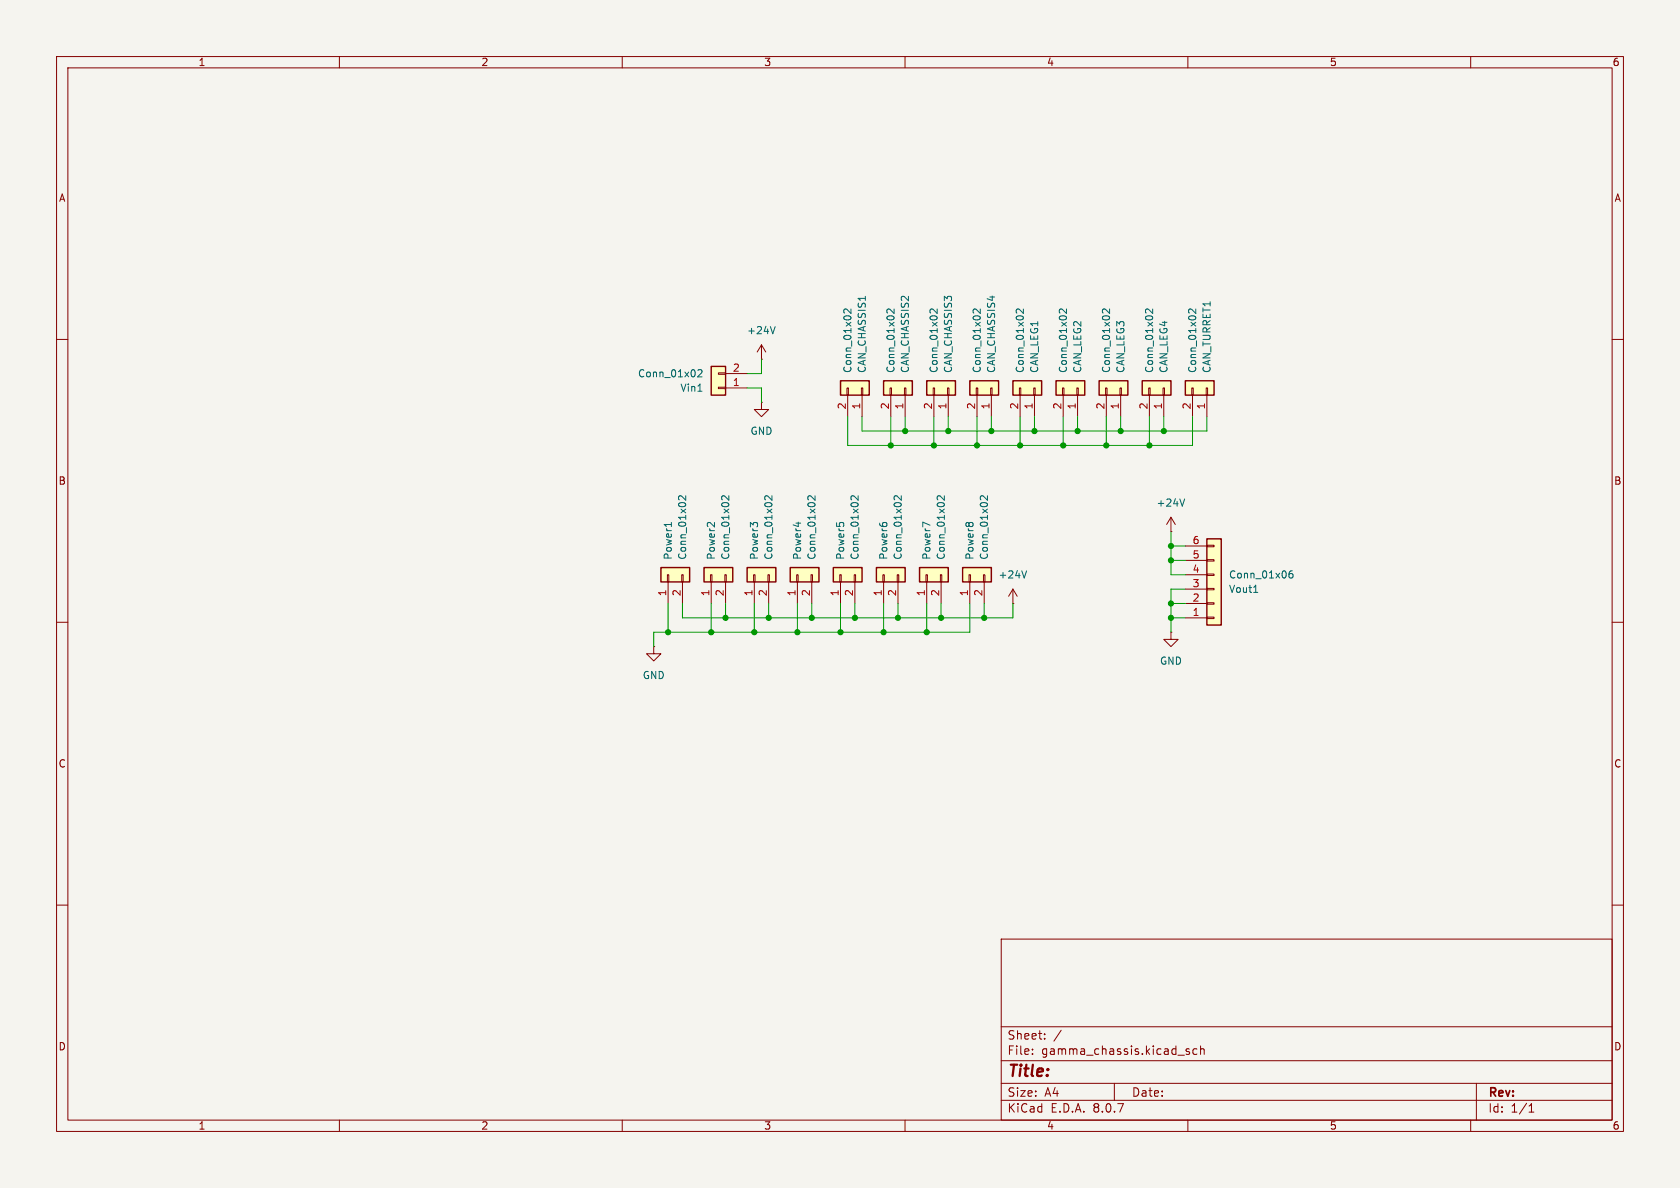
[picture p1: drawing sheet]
(kicad_sch
 (version 20231120)
 (generator "eeschema")
 (generator_version "8.0")
 (paper "A4")
 (lib_symbols
  (symbol "Connector_Generic:Conn_01x02"
   (pin_names
    (offset 1.016) hide) (exclude_from_sim no) (in_bom yes) (on_board yes)
   (property "Reference" "J" (at 0 2.54 0) (effects (font (size 1.27 1.27))))
   (property "Value" "Conn_01x02" (at 0 -5.08 0) (effects (font (size 1.27 1.27))))
   (property "Footprint" "" (at 0 0 0) (effects (font (size 1.27 1.27)) (hide yes)))
   (property "Datasheet" "~" (at 0 0 0) (effects (font (size 1.27 1.27)) (hide yes)))
   (property "Description" "Generic connector, single row, 01x02, script generated (kicad-library-utils/schlib/autogen/connector/)" (at 0 0 0) (effects (font (size 1.27 1.27)) (hide yes)))
   (symbol "Conn_01x02_1_1"
    (rectangle (start -1.27 -2.413) (end 0 -2.667) (stroke (width 0.1524) (type default)) (fill (type none)))
    (rectangle (start -1.27 0.127) (end 0 -0.127) (stroke (width 0.1524) (type default)) (fill (type none)))
    (rectangle (start -1.27 1.27) (end 1.27 -3.81) (stroke (width 0.254) (type default)) (fill (type background)))
    (pin passive line (at -5.08 0 0) (length 3.81) (name "Pin_1" (effects (font (size 1.27 1.27)))) (number "1" (effects (font (size 1.27 1.27)))))
    (pin passive line (at -5.08 -2.54 0) (length 3.81) (name "Pin_2" (effects (font (size 1.27 1.27)))) (number "2" (effects (font (size 1.27 1.27)))))))
  (symbol "Connector_Generic:Conn_01x06"
   (pin_names
    (offset 1.016) hide) (exclude_from_sim no) (in_bom yes) (on_board yes)
   (property "Reference" "J" (at 0 7.62 0) (effects (font (size 1.27 1.27))))
   (property "Value" "Conn_01x06" (at 0 -10.16 0) (effects (font (size 1.27 1.27))))
   (property "Footprint" "" (at 0 0 0) (effects (font (size 1.27 1.27)) (hide yes)))
   (property "Datasheet" "~" (at 0 0 0) (effects (font (size 1.27 1.27)) (hide yes)))
   (property "Description" "Generic connector, single row, 01x06, script generated (kicad-library-utils/schlib/autogen/connector/)" (at 0 0 0) (effects (font (size 1.27 1.27)) (hide yes)))
   (symbol "Conn_01x06_1_1"
    (rectangle (start -1.27 -7.493) (end 0 -7.747) (stroke (width 0.1524) (type default)) (fill (type none)))
    (rectangle (start -1.27 -4.953) (end 0 -5.207) (stroke (width 0.1524) (type default)) (fill (type none)))
    (rectangle (start -1.27 -2.413) (end 0 -2.667) (stroke (width 0.1524) (type default)) (fill (type none)))
    (rectangle (start -1.27 0.127) (end 0 -0.127) (stroke (width 0.1524) (type default)) (fill (type none)))
    (rectangle (start -1.27 2.667) (end 0 2.413) (stroke (width 0.1524) (type default)) (fill (type none)))
    (rectangle (start -1.27 5.207) (end 0 4.953) (stroke (width 0.1524) (type default)) (fill (type none)))
    (rectangle (start -1.27 6.35) (end 1.27 -8.89) (stroke (width 0.254) (type default)) (fill (type background)))
    (pin passive line (at -5.08 5.08 0) (length 3.81) (name "Pin_1" (effects (font (size 1.27 1.27)))) (number "1" (effects (font (size 1.27 1.27)))))
    (pin passive line (at -5.08 2.54 0) (length 3.81) (name "Pin_2" (effects (font (size 1.27 1.27)))) (number "2" (effects (font (size 1.27 1.27)))))
    (pin passive line (at -5.08 0 0) (length 3.81) (name "Pin_3" (effects (font (size 1.27 1.27)))) (number "3" (effects (font (size 1.27 1.27)))))
    (pin passive line (at -5.08 -2.54 0) (length 3.81) (name "Pin_4" (effects (font (size 1.27 1.27)))) (number "4" (effects (font (size 1.27 1.27)))))
    (pin passive line (at -5.08 -5.08 0) (length 3.81) (name "Pin_5" (effects (font (size 1.27 1.27)))) (number "5" (effects (font (size 1.27 1.27)))))
    (pin passive line (at -5.08 -7.62 0) (length 3.81) (name "Pin_6" (effects (font (size 1.27 1.27)))) (number "6" (effects (font (size 1.27 1.27)))))))
  (symbol "power:+24V"
   (power)
   (pin_numbers hide)
   (pin_names
    (offset 0) hide) (exclude_from_sim no) (in_bom yes) (on_board yes)
   (property "Reference" "#PWR" (at 0 -3.81 0) (effects (font (size 1.27 1.27)) (hide yes)))
   (property "Value" "+24V" (at 0 3.556 0) (effects (font (size 1.27 1.27))))
   (property "Footprint" "" (at 0 0 0) (effects (font (size 1.27 1.27)) (hide yes)))
   (property "Datasheet" "" (at 0 0 0) (effects (font (size 1.27 1.27)) (hide yes)))
   (property "Description" "Power symbol creates a global label with name \"+24V\"" (at 0 0 0) (effects (font (size 1.27 1.27)) (hide yes)))
   (symbol "+24V_0_1"
    (polyline (pts (xy -0.762 1.27) (xy 0 2.54)) (stroke (width 0) (type default)) (fill (type none)))
    (polyline (pts (xy 0 0) (xy 0 2.54)) (stroke (width 0) (type default)) (fill (type none)))
    (polyline (pts (xy 0 2.54) (xy 0.762 1.27)) (stroke (width 0) (type default)) (fill (type none))))
   (symbol "+24V_1_1"
    (pin power_in line (at 0 0 90) (length 0) (name "~" (effects (font (size 1.27 1.27)))) (number "1" (effects (font (size 1.27 1.27)))))))
  (symbol "power:GND"
   (power)
   (pin_numbers hide)
   (pin_names
    (offset 0) hide) (exclude_from_sim no) (in_bom yes) (on_board yes)
   (property "Reference" "#PWR" (at 0 -6.35 0) (effects (font (size 1.27 1.27)) (hide yes)))
   (property "Value" "GND" (at 0 -3.81 0) (effects (font (size 1.27 1.27))))
   (property "Footprint" "" (at 0 0 0) (effects (font (size 1.27 1.27)) (hide yes)))
   (property "Datasheet" "" (at 0 0 0) (effects (font (size 1.27 1.27)) (hide yes)))
   (property "Description" "Power symbol creates a global label with name \"GND\" , ground" (at 0 0 0) (effects (font (size 1.27 1.27)) (hide yes)))
   (symbol "GND_0_1"
    (polyline (pts (xy 0 0) (xy 0 -1.27) (xy 1.27 -1.27) (xy 0 -2.54) (xy -1.27 -1.27) (xy 0 -1.27)) (stroke (width 0) (type default)) (fill (type none))))
   (symbol "GND_1_1"
    (pin power_in line (at 0 0 270) (length 0) (name "~" (effects (font (size 1.27 1.27)))) (number "1" (effects (font (size 1.27 1.27))))))))
 (junction
  (at 148.59 111.76)
  (diameter 0)
  (color 0 0 0 0))
 (junction
  (at 172.72 78.74)
  (diameter 0)
  (color 0 0 0 0))
 (junction
  (at 165.1 78.74)
  (diameter 0)
  (color 0 0 0 0))
 (junction
  (at 180.34 78.74)
  (diameter 0)
  (color 0 0 0 0))
 (junction
  (at 151.13 109.22)
  (diameter 0)
  (color 0 0 0 0))
 (junction
  (at 118.11 111.76)
  (diameter 0)
  (color 0 0 0 0))
 (junction
  (at 207.01 106.68)
  (diameter 0)
  (color 0 0 0 0))
 (junction
  (at 198.12 76.2)
  (diameter 0)
  (color 0 0 0 0))
 (junction
  (at 163.83 111.76)
  (diameter 0)
  (color 0 0 0 0))
 (junction
  (at 205.74 76.2)
  (diameter 0)
  (color 0 0 0 0))
 (junction
  (at 143.51 109.22)
  (diameter 0)
  (color 0 0 0 0))
 (junction
  (at 157.48 78.74)
  (diameter 0)
  (color 0 0 0 0))
 (junction
  (at 156.21 111.76)
  (diameter 0)
  (color 0 0 0 0))
 (junction
  (at 128.27 109.22)
  (diameter 0)
  (color 0 0 0 0))
 (junction
  (at 182.88 76.2)
  (diameter 0)
  (color 0 0 0 0))
 (junction
  (at 203.2 78.74)
  (diameter 0)
  (color 0 0 0 0))
 (junction
  (at 207.01 96.52)
  (diameter 0)
  (color 0 0 0 0))
 (junction
  (at 133.35 111.76)
  (diameter 0)
  (color 0 0 0 0))
 (junction
  (at 173.99 109.22)
  (diameter 0)
  (color 0 0 0 0))
 (junction
  (at 160.02 76.2)
  (diameter 0)
  (color 0 0 0 0))
 (junction
  (at 166.37 109.22)
  (diameter 0)
  (color 0 0 0 0))
 (junction
  (at 190.5 76.2)
  (diameter 0)
  (color 0 0 0 0))
 (junction
  (at 187.96 78.74)
  (diameter 0)
  (color 0 0 0 0))
 (junction
  (at 207.01 109.22)
  (diameter 0)
  (color 0 0 0 0))
 (junction
  (at 195.58 78.74)
  (diameter 0)
  (color 0 0 0 0))
 (junction
  (at 135.89 109.22)
  (diameter 0)
  (color 0 0 0 0))
 (junction
  (at 175.26 76.2)
  (diameter 0)
  (color 0 0 0 0))
 (junction
  (at 140.97 111.76)
  (diameter 0)
  (color 0 0 0 0))
 (junction
  (at 167.64 76.2)
  (diameter 0)
  (color 0 0 0 0))
 (junction
  (at 158.75 109.22)
  (diameter 0)
  (color 0 0 0 0))
 (junction
  (at 125.73 111.76)
  (diameter 0)
  (color 0 0 0 0))
 (junction
  (at 207.01 99.06)
  (diameter 0)
  (color 0 0 0 0))
 (wire
  (pts (xy 203.2 78.74) (xy 195.58 78.74))
  (stroke (width 0) (type default)))
 (wire
  (pts (xy 149.86 78.74) (xy 149.86 73.66))
  (stroke (width 0) (type default)))
 (wire
  (pts (xy 152.4 76.2) (xy 152.4 73.66))
  (stroke (width 0) (type default)))
 (wire
  (pts (xy 151.13 109.22) (xy 158.75 109.22))
  (stroke (width 0) (type default)))
 (wire
  (pts (xy 158.75 109.22) (xy 166.37 109.22))
  (stroke (width 0) (type default)))
 (wire
  (pts (xy 160.02 76.2) (xy 152.4 76.2))
  (stroke (width 0) (type default)))
 (wire
  (pts (xy 171.45 106.68) (xy 171.45 111.76))
  (stroke (width 0) (type default)))
 (wire
  (pts (xy 207.01 106.68) (xy 207.01 104.14))
  (stroke (width 0) (type default)))
 (wire
  (pts (xy 167.64 76.2) (xy 160.02 76.2))
  (stroke (width 0) (type default)))
 (wire
  (pts (xy 118.11 111.76) (xy 118.11 106.68))
  (stroke (width 0) (type default)))
 (wire
  (pts (xy 134.62 68.58) (xy 134.62 71.12))
  (stroke (width 0) (type default)))
 (wire
  (pts (xy 134.62 66.04) (xy 134.62 63.5))
  (stroke (width 0) (type default)))
 (wire
  (pts (xy 163.83 111.76) (xy 156.21 111.76))
  (stroke (width 0) (type default)))
 (wire
  (pts (xy 166.37 109.22) (xy 173.99 109.22))
  (stroke (width 0) (type default)))
 (wire
  (pts (xy 133.35 111.76) (xy 125.73 111.76))
  (stroke (width 0) (type default)))
 (wire
  (pts (xy 125.73 111.76) (xy 118.11 111.76))
  (stroke (width 0) (type default)))
 (wire
  (pts (xy 210.82 73.66) (xy 210.82 78.74))
  (stroke (width 0) (type default)))
 (wire
  (pts (xy 180.34 78.74) (xy 172.72 78.74))
  (stroke (width 0) (type default)))
 (wire
  (pts (xy 156.21 106.68) (xy 156.21 111.76))
  (stroke (width 0) (type default)))
 (wire
  (pts (xy 133.35 106.68) (xy 133.35 111.76))
  (stroke (width 0) (type default)))
 (wire
  (pts (xy 135.89 106.68) (xy 135.89 109.22))
  (stroke (width 0) (type default)))
 (wire
  (pts (xy 207.01 106.68) (xy 207.01 109.22))
  (stroke (width 0) (type default)))
 (wire
  (pts (xy 175.26 76.2) (xy 167.64 76.2))
  (stroke (width 0) (type default)))
 (wire
  (pts (xy 172.72 78.74) (xy 165.1 78.74))
  (stroke (width 0) (type default)))
 (wire
  (pts (xy 140.97 106.68) (xy 140.97 111.76))
  (stroke (width 0) (type default)))
 (wire
  (pts (xy 148.59 111.76) (xy 140.97 111.76))
  (stroke (width 0) (type default)))
 (wire
  (pts (xy 207.01 93.98) (xy 207.01 96.52))
  (stroke (width 0) (type default)))
 (wire
  (pts (xy 151.13 106.68) (xy 151.13 109.22))
  (stroke (width 0) (type default)))
 (wire
  (pts (xy 198.12 73.66) (xy 198.12 76.2))
  (stroke (width 0) (type default)))
 (wire
  (pts (xy 165.1 78.74) (xy 157.48 78.74))
  (stroke (width 0) (type default)))
 (wire
  (pts (xy 132.08 66.04) (xy 134.62 66.04))
  (stroke (width 0) (type default)))
 (wire
  (pts (xy 165.1 73.66) (xy 165.1 78.74))
  (stroke (width 0) (type default)))
 (wire
  (pts (xy 120.65 109.22) (xy 128.27 109.22))
  (stroke (width 0) (type default)))
 (wire
  (pts (xy 182.88 76.2) (xy 175.26 76.2))
  (stroke (width 0) (type default)))
 (wire
  (pts (xy 143.51 109.22) (xy 151.13 109.22))
  (stroke (width 0) (type default)))
 (wire
  (pts (xy 198.12 76.2) (xy 205.74 76.2))
  (stroke (width 0) (type default)))
 (wire
  (pts (xy 207.01 101.6) (xy 207.01 99.06))
  (stroke (width 0) (type default)))
 (wire
  (pts (xy 209.55 96.52) (xy 207.01 96.52))
  (stroke (width 0) (type default)))
 (wire
  (pts (xy 205.74 73.66) (xy 205.74 76.2))
  (stroke (width 0) (type default)))
 (wire
  (pts (xy 210.82 78.74) (xy 203.2 78.74))
  (stroke (width 0) (type default)))
 (wire
  (pts (xy 173.99 109.22) (xy 179.07 109.22))
  (stroke (width 0) (type default)))
 (wire
  (pts (xy 158.75 106.68) (xy 158.75 109.22))
  (stroke (width 0) (type default)))
 (wire
  (pts (xy 128.27 106.68) (xy 128.27 109.22))
  (stroke (width 0) (type default)))
 (wire
  (pts (xy 207.01 96.52) (xy 207.01 99.06))
  (stroke (width 0) (type default)))
 (wire
  (pts (xy 120.65 106.68) (xy 120.65 109.22))
  (stroke (width 0) (type default)))
 (wire
  (pts (xy 209.55 99.06) (xy 207.01 99.06))
  (stroke (width 0) (type default)))
 (wire
  (pts (xy 157.48 78.74) (xy 149.86 78.74))
  (stroke (width 0) (type default)))
 (wire
  (pts (xy 209.55 104.14) (xy 207.01 104.14))
  (stroke (width 0) (type default)))
 (wire
  (pts (xy 187.96 73.66) (xy 187.96 78.74))
  (stroke (width 0) (type default)))
 (wire
  (pts (xy 171.45 111.76) (xy 163.83 111.76))
  (stroke (width 0) (type default)))
 (wire
  (pts (xy 156.21 111.76) (xy 148.59 111.76))
  (stroke (width 0) (type default)))
 (wire
  (pts (xy 213.36 73.66) (xy 213.36 76.2))
  (stroke (width 0) (type default)))
 (wire
  (pts (xy 209.55 101.6) (xy 207.01 101.6))
  (stroke (width 0) (type default)))
 (wire
  (pts (xy 205.74 76.2) (xy 213.36 76.2))
  (stroke (width 0) (type default)))
 (wire
  (pts (xy 180.34 78.74) (xy 187.96 78.74))
  (stroke (width 0) (type default)))
 (wire
  (pts (xy 190.5 76.2) (xy 198.12 76.2))
  (stroke (width 0) (type default)))
 (wire
  (pts (xy 195.58 78.74) (xy 187.96 78.74))
  (stroke (width 0) (type default)))
 (wire
  (pts (xy 135.89 109.22) (xy 143.51 109.22))
  (stroke (width 0) (type default)))
 (wire
  (pts (xy 180.34 73.66) (xy 180.34 78.74))
  (stroke (width 0) (type default)))
 (wire
  (pts (xy 143.51 106.68) (xy 143.51 109.22))
  (stroke (width 0) (type default)))
 (wire
  (pts (xy 209.55 109.22) (xy 207.01 109.22))
  (stroke (width 0) (type default)))
 (wire
  (pts (xy 157.48 73.66) (xy 157.48 78.74))
  (stroke (width 0) (type default)))
 (wire
  (pts (xy 172.72 73.66) (xy 172.72 78.74))
  (stroke (width 0) (type default)))
 (wire
  (pts (xy 190.5 73.66) (xy 190.5 76.2))
  (stroke (width 0) (type default)))
 (wire
  (pts (xy 175.26 73.66) (xy 175.26 76.2))
  (stroke (width 0) (type default)))
 (wire
  (pts (xy 125.73 106.68) (xy 125.73 111.76))
  (stroke (width 0) (type default)))
 (wire
  (pts (xy 173.99 106.68) (xy 173.99 109.22))
  (stroke (width 0) (type default)))
 (wire
  (pts (xy 160.02 73.66) (xy 160.02 76.2))
  (stroke (width 0) (type default)))
 (wire
  (pts (xy 179.07 109.22) (xy 179.07 106.68))
  (stroke (width 0) (type default)))
 (wire
  (pts (xy 115.57 114.3) (xy 115.57 111.76))
  (stroke (width 0) (type default)))
 (wire
  (pts (xy 163.83 106.68) (xy 163.83 111.76))
  (stroke (width 0) (type default)))
 (wire
  (pts (xy 182.88 73.66) (xy 182.88 76.2))
  (stroke (width 0) (type default)))
 (wire
  (pts (xy 132.08 68.58) (xy 134.62 68.58))
  (stroke (width 0) (type default)))
 (wire
  (pts (xy 195.58 73.66) (xy 195.58 78.74))
  (stroke (width 0) (type default)))
 (wire
  (pts (xy 115.57 111.76) (xy 118.11 111.76))
  (stroke (width 0) (type default)))
 (wire
  (pts (xy 148.59 106.68) (xy 148.59 111.76))
  (stroke (width 0) (type default)))
 (wire
  (pts (xy 140.97 111.76) (xy 133.35 111.76))
  (stroke (width 0) (type default)))
 (wire
  (pts (xy 209.55 106.68) (xy 207.01 106.68))
  (stroke (width 0) (type default)))
 (wire
  (pts (xy 166.37 106.68) (xy 166.37 109.22))
  (stroke (width 0) (type default)))
 (wire
  (pts (xy 203.2 73.66) (xy 203.2 78.74))
  (stroke (width 0) (type default)))
 (wire
  (pts (xy 207.01 109.22) (xy 207.01 111.76))
  (stroke (width 0) (type default)))
 (wire
  (pts (xy 167.64 73.66) (xy 167.64 76.2))
  (stroke (width 0) (type default)))
 (wire
  (pts (xy 182.88 76.2) (xy 190.5 76.2))
  (stroke (width 0) (type default)))
 (wire
  (pts (xy 128.27 109.22) (xy 135.89 109.22))
  (stroke (width 0) (type default)))
 (symbol
  (lib_id "power:GND")
  (at 134.62 71.12 0)
  (unit 1)
  (exclude_from_sim no)
  (in_bom yes)
  (on_board yes)
  (dnp no)
  (fields_autoplaced yes)
  (property "Reference" "#PWR05" (at 134.62 77.47 0) (effects (font (size 1.27 1.27)) (hide yes)))
  (property "Value" "GND" (at 134.62 76.2 0) (effects (font (size 1.27 1.27))))
  (property "Footprint" "" (at 134.62 71.12 0) (effects (font (size 1.27 1.27)) (hide yes)))
  (property "Datasheet" "" (at 134.62 71.12 0) (effects (font (size 1.27 1.27)) (hide yes)))
  (property "Description" "Power symbol creates a global label with name \"GND\" , ground" (at 134.62 71.12 0) (effects (font (size 1.27 1.27)) (hide yes)))
  (pin "1"))
 (symbol
  (lib_id "power:+24V")
  (at 134.62 63.5 0)
  (unit 1)
  (exclude_from_sim no)
  (in_bom yes)
  (on_board yes)
  (dnp no)
  (fields_autoplaced yes)
  (property "Reference" "#PWR04" (at 134.62 67.31 0) (effects (font (size 1.27 1.27)) (hide yes)))
  (property "Value" "+24V" (at 134.62 58.42 0) (effects (font (size 1.27 1.27))))
  (property "Footprint" "" (at 134.62 63.5 0) (effects (font (size 1.27 1.27)) (hide yes)))
  (property "Datasheet" "" (at 134.62 63.5 0) (effects (font (size 1.27 1.27)) (hide yes)))
  (property "Description" "Power symbol creates a global label with name \"+24V\"" (at 134.62 63.5 0) (effects (font (size 1.27 1.27)) (hide yes)))
  (pin "1"))
 (symbol
  (lib_id "Connector_Generic:Conn_01x06")
  (at 214.63 104.14 0)
  (mirror x)
  (unit 1)
  (exclude_from_sim no)
  (in_bom yes)
  (on_board yes)
  (dnp no)
  (property "Reference" "Vout1" (at 217.17 104.1401 0) (effects (font (size 1.27 1.27)) (justify left)))
  (property "Value" "Conn_01x06" (at 217.17 101.6001 0) (effects (font (size 1.27 1.27)) (justify left)))
  (property "Footprint" "Connector_JST:JST_PH_B6B-PH-K_1x06_P2.00mm_Vertical" (at 214.63 104.14 0) (effects (font (size 1.27 1.27)) (hide yes)))
  (property "Datasheet" "~" (at 214.63 104.14 0) (effects (font (size 1.27 1.27)) (hide yes)))
  (property "Description" "Generic connector, single row, 01x06, script generated (kicad-library-utils/schlib/autogen/connector/)" (at 214.63 104.14 0) (effects (font (size 1.27 1.27)) (hide yes)))
  (pin "6")
  (pin "2")
  (pin "1")
  (pin "3")
  (pin "4")
  (pin "5"))
 (symbol
  (lib_id "Connector_Generic:Conn_01x02")
  (at 163.83 101.6 90)
  (unit 1)
  (exclude_from_sim no)
  (in_bom yes)
  (on_board yes)
  (dnp no)
  (property "Reference" "Power7" (at 163.8299 99.06 0) (effects (font (size 1.27 1.27)) (justify left)))
  (property "Value" "Conn_01x02" (at 166.3699 99.06 0) (effects (font (size 1.27 1.27)) (justify left)))
  (property "Footprint" "Connector_AMASS:AMASS_XT30U-F_1x02_P5.0mm_Vertical" (at 163.83 101.6 0) (effects (font (size 1.27 1.27)) (hide yes)))
  (property "Datasheet" "~" (at 163.83 101.6 0) (effects (font (size 1.27 1.27)) (hide yes)))
  (property "Description" "Generic connector, single row, 01x02, script generated (kicad-library-utils/schlib/autogen/connector/)" (at 163.83 101.6 0) (effects (font (size 1.27 1.27)) (hide yes)))
  (pin "2")
  (pin "1"))
 (symbol
  (lib_id "Connector_Generic:Conn_01x02")
  (at 118.11 101.6 90)
  (unit 1)
  (exclude_from_sim no)
  (in_bom yes)
  (on_board yes)
  (dnp no)
  (property "Reference" "Power1" (at 118.1099 99.06 0) (effects (font (size 1.27 1.27)) (justify left)))
  (property "Value" "Conn_01x02" (at 120.6499 99.06 0) (effects (font (size 1.27 1.27)) (justify left)))
  (property "Footprint" "Connector_AMASS:AMASS_XT30U-F_1x02_P5.0mm_Vertical" (at 118.11 101.6 0) (effects (font (size 1.27 1.27)) (hide yes)))
  (property "Datasheet" "~" (at 118.11 101.6 0) (effects (font (size 1.27 1.27)) (hide yes)))
  (property "Description" "Generic connector, single row, 01x02, script generated (kicad-library-utils/schlib/autogen/connector/)" (at 118.11 101.6 0) (effects (font (size 1.27 1.27)) (hide yes)))
  (pin "2")
  (pin "1"))
 (symbol
  (lib_id "Connector_Generic:Conn_01x02")
  (at 205.74 68.58 270)
  (mirror x)
  (unit 1)
  (exclude_from_sim no)
  (in_bom yes)
  (on_board yes)
  (dnp no)
  (property "Reference" "CAN_LEG4" (at 205.7401 66.04 0) (effects (font (size 1.27 1.27)) (justify left)))
  (property "Value" "Conn_01x02" (at 203.2001 66.04 0) (effects (font (size 1.27 1.27)) (justify left)))
  (property "Footprint" "Connector_JST:JST_PH_B2B-PH-K_1x02_P2.00mm_Vertical" (at 205.74 68.58 0) (effects (font (size 1.27 1.27)) (hide yes)))
  (property "Datasheet" "~" (at 205.74 68.58 0) (effects (font (size 1.27 1.27)) (hide yes)))
  (property "Description" "Generic connector, single row, 01x02, script generated (kicad-library-utils/schlib/autogen/connector/)" (at 205.74 68.58 0) (effects (font (size 1.27 1.27)) (hide yes)))
  (pin "2")
  (pin "1"))
 (symbol
  (lib_id "power:+24V")
  (at 179.07 106.68 0)
  (unit 1)
  (exclude_from_sim no)
  (in_bom yes)
  (on_board yes)
  (dnp no)
  (fields_autoplaced yes)
  (property "Reference" "#PWR03" (at 179.07 110.49 0) (effects (font (size 1.27 1.27)) (hide yes)))
  (property "Value" "+24V" (at 179.07 101.6 0) (effects (font (size 1.27 1.27))))
  (property "Footprint" "" (at 179.07 106.68 0) (effects (font (size 1.27 1.27)) (hide yes)))
  (property "Datasheet" "" (at 179.07 106.68 0) (effects (font (size 1.27 1.27)) (hide yes)))
  (property "Description" "Power symbol creates a global label with name \"+24V\"" (at 179.07 106.68 0) (effects (font (size 1.27 1.27)) (hide yes)))
  (pin "1"))
 (symbol
  (lib_id "Connector_Generic:Conn_01x02")
  (at 213.36 68.58 270)
  (mirror x)
  (unit 1)
  (exclude_from_sim no)
  (in_bom yes)
  (on_board yes)
  (dnp no)
  (property "Reference" "CAN_TURRET1" (at 213.3601 66.04 0) (effects (font (size 1.27 1.27)) (justify left)))
  (property "Value" "Conn_01x02" (at 210.8201 66.04 0) (effects (font (size 1.27 1.27)) (justify left)))
  (property "Footprint" "Connector_JST:JST_PH_B2B-PH-K_1x02_P2.00mm_Vertical" (at 213.36 68.58 0) (effects (font (size 1.27 1.27)) (hide yes)))
  (property "Datasheet" "~" (at 213.36 68.58 0) (effects (font (size 1.27 1.27)) (hide yes)))
  (property "Description" "Generic connector, single row, 01x02, script generated (kicad-library-utils/schlib/autogen/connector/)" (at 213.36 68.58 0) (effects (font (size 1.27 1.27)) (hide yes)))
  (pin "2")
  (pin "1"))
 (symbol
  (lib_id "Connector_Generic:Conn_01x02")
  (at 167.64 68.58 270)
  (mirror x)
  (unit 1)
  (exclude_from_sim no)
  (in_bom yes)
  (on_board yes)
  (dnp no)
  (property "Reference" "CAN_CHASSIS3" (at 167.6401 66.04 0) (effects (font (size 1.27 1.27)) (justify left)))
  (property "Value" "Conn_01x02" (at 165.1001 66.04 0) (effects (font (size 1.27 1.27)) (justify left)))
  (property "Footprint" "Connector_JST:JST_PH_B2B-PH-K_1x02_P2.00mm_Vertical" (at 167.64 68.58 0) (effects (font (size 1.27 1.27)) (hide yes)))
  (property "Datasheet" "~" (at 167.64 68.58 0) (effects (font (size 1.27 1.27)) (hide yes)))
  (property "Description" "Generic connector, single row, 01x02, script generated (kicad-library-utils/schlib/autogen/connector/)" (at 167.64 68.58 0) (effects (font (size 1.27 1.27)) (hide yes)))
  (pin "2")
  (pin "1"))
 (symbol
  (lib_id "power:+24V")
  (at 207.01 93.98 0)
  (unit 1)
  (exclude_from_sim no)
  (in_bom yes)
  (on_board yes)
  (dnp no)
  (fields_autoplaced yes)
  (property "Reference" "#PWR01" (at 207.01 97.79 0) (effects (font (size 1.27 1.27)) (hide yes)))
  (property "Value" "+24V" (at 207.01 88.9 0) (effects (font (size 1.27 1.27))))
  (property "Footprint" "" (at 207.01 93.98 0) (effects (font (size 1.27 1.27)) (hide yes)))
  (property "Datasheet" "" (at 207.01 93.98 0) (effects (font (size 1.27 1.27)) (hide yes)))
  (property "Description" "Power symbol creates a global label with name \"+24V\"" (at 207.01 93.98 0) (effects (font (size 1.27 1.27)) (hide yes)))
  (pin "1"))
 (symbol
  (lib_id "Connector_Generic:Conn_01x02")
  (at 127 68.58 180)
  (unit 1)
  (exclude_from_sim no)
  (in_bom yes)
  (on_board yes)
  (dnp no)
  (property "Reference" "Vin1" (at 124.46 68.5801 0) (effects (font (size 1.27 1.27)) (justify left)))
  (property "Value" "Conn_01x02" (at 124.46 66.0401 0) (effects (font (size 1.27 1.27)) (justify left)))
  (property "Footprint" "Connector_AMASS:AMASS_XT30PW-M_1x02_P2.50mm_Horizontal" (at 127 68.58 0) (effects (font (size 1.27 1.27)) (hide yes)))
  (property "Datasheet" "~" (at 127 68.58 0) (effects (font (size 1.27 1.27)) (hide yes)))
  (property "Description" "Generic connector, single row, 01x02, script generated (kicad-library-utils/schlib/autogen/connector/)" (at 127 68.58 0) (effects (font (size 1.27 1.27)) (hide yes)))
  (pin "2")
  (pin "1"))
 (symbol
  (lib_id "power:GND")
  (at 207.01 111.76 0)
  (unit 1)
  (exclude_from_sim no)
  (in_bom yes)
  (on_board yes)
  (dnp no)
  (fields_autoplaced yes)
  (property "Reference" "#PWR025" (at 207.01 118.11 0) (effects (font (size 1.27 1.27)) (hide yes)))
  (property "Value" "GND" (at 207.01 116.84 0) (effects (font (size 1.27 1.27))))
  (property "Footprint" "" (at 207.01 111.76 0) (effects (font (size 1.27 1.27)) (hide yes)))
  (property "Datasheet" "" (at 207.01 111.76 0) (effects (font (size 1.27 1.27)) (hide yes)))
  (property "Description" "Power symbol creates a global label with name \"GND\" , ground" (at 207.01 111.76 0) (effects (font (size 1.27 1.27)) (hide yes)))
  (pin "1"))
 (symbol
  (lib_id "Connector_Generic:Conn_01x02")
  (at 152.4 68.58 270)
  (mirror x)
  (unit 1)
  (exclude_from_sim no)
  (in_bom yes)
  (on_board yes)
  (dnp no)
  (property "Reference" "CAN_CHASSIS1" (at 152.4001 66.04 0) (effects (font (size 1.27 1.27)) (justify left)))
  (property "Value" "Conn_01x02" (at 149.8601 66.04 0) (effects (font (size 1.27 1.27)) (justify left)))
  (property "Footprint" "Connector_JST:JST_PH_B2B-PH-K_1x02_P2.00mm_Vertical" (at 152.4 68.58 0) (effects (font (size 1.27 1.27)) (hide yes)))
  (property "Datasheet" "~" (at 152.4 68.58 0) (effects (font (size 1.27 1.27)) (hide yes)))
  (property "Description" "Generic connector, single row, 01x02, script generated (kicad-library-utils/schlib/autogen/connector/)" (at 152.4 68.58 0) (effects (font (size 1.27 1.27)) (hide yes)))
  (pin "2")
  (pin "1"))
 (symbol
  (lib_id "Connector_Generic:Conn_01x02")
  (at 148.59 101.6 90)
  (unit 1)
  (exclude_from_sim no)
  (in_bom yes)
  (on_board yes)
  (dnp no)
  (property "Reference" "Power5" (at 148.5899 99.06 0) (effects (font (size 1.27 1.27)) (justify left)))
  (property "Value" "Conn_01x02" (at 151.1299 99.06 0) (effects (font (size 1.27 1.27)) (justify left)))
  (property "Footprint" "Connector_AMASS:AMASS_XT30U-F_1x02_P5.0mm_Vertical" (at 148.59 101.6 0) (effects (font (size 1.27 1.27)) (hide yes)))
  (property "Datasheet" "~" (at 148.59 101.6 0) (effects (font (size 1.27 1.27)) (hide yes)))
  (property "Description" "Generic connector, single row, 01x02, script generated (kicad-library-utils/schlib/autogen/connector/)" (at 148.59 101.6 0) (effects (font (size 1.27 1.27)) (hide yes)))
  (pin "2")
  (pin "1"))
 (symbol
  (lib_id "Connector_Generic:Conn_01x02")
  (at 156.21 101.6 90)
  (unit 1)
  (exclude_from_sim no)
  (in_bom yes)
  (on_board yes)
  (dnp no)
  (property "Reference" "Power6" (at 156.2099 99.06 0) (effects (font (size 1.27 1.27)) (justify left)))
  (property "Value" "Conn_01x02" (at 158.7499 99.06 0) (effects (font (size 1.27 1.27)) (justify left)))
  (property "Footprint" "Connector_AMASS:AMASS_XT30U-F_1x02_P5.0mm_Vertical" (at 156.21 101.6 0) (effects (font (size 1.27 1.27)) (hide yes)))
  (property "Datasheet" "~" (at 156.21 101.6 0) (effects (font (size 1.27 1.27)) (hide yes)))
  (property "Description" "Generic connector, single row, 01x02, script generated (kicad-library-utils/schlib/autogen/connector/)" (at 156.21 101.6 0) (effects (font (size 1.27 1.27)) (hide yes)))
  (pin "2")
  (pin "1"))
 (symbol
  (lib_id "Connector_Generic:Conn_01x02")
  (at 182.88 68.58 270)
  (mirror x)
  (unit 1)
  (exclude_from_sim no)
  (in_bom yes)
  (on_board yes)
  (dnp no)
  (property "Reference" "CAN_LEG1" (at 182.8801 66.04 0) (effects (font (size 1.27 1.27)) (justify left)))
  (property "Value" "Conn_01x02" (at 180.3401 66.04 0) (effects (font (size 1.27 1.27)) (justify left)))
  (property "Footprint" "Connector_JST:JST_PH_B2B-PH-K_1x02_P2.00mm_Vertical" (at 182.88 68.58 0) (effects (font (size 1.27 1.27)) (hide yes)))
  (property "Datasheet" "~" (at 182.88 68.58 0) (effects (font (size 1.27 1.27)) (hide yes)))
  (property "Description" "Generic connector, single row, 01x02, script generated (kicad-library-utils/schlib/autogen/connector/)" (at 182.88 68.58 0) (effects (font (size 1.27 1.27)) (hide yes)))
  (pin "2")
  (pin "1"))
 (symbol
  (lib_id "Connector_Generic:Conn_01x02")
  (at 140.97 101.6 90)
  (unit 1)
  (exclude_from_sim no)
  (in_bom yes)
  (on_board yes)
  (dnp no)
  (property "Reference" "Power4" (at 140.9699 99.06 0) (effects (font (size 1.27 1.27)) (justify left)))
  (property "Value" "Conn_01x02" (at 143.5099 99.06 0) (effects (font (size 1.27 1.27)) (justify left)))
  (property "Footprint" "Connector_AMASS:AMASS_XT30U-F_1x02_P5.0mm_Vertical" (at 140.97 101.6 0) (effects (font (size 1.27 1.27)) (hide yes)))
  (property "Datasheet" "~" (at 140.97 101.6 0) (effects (font (size 1.27 1.27)) (hide yes)))
  (property "Description" "Generic connector, single row, 01x02, script generated (kicad-library-utils/schlib/autogen/connector/)" (at 140.97 101.6 0) (effects (font (size 1.27 1.27)) (hide yes)))
  (pin "2")
  (pin "1"))
 (symbol
  (lib_id "Connector_Generic:Conn_01x02")
  (at 160.02 68.58 270)
  (mirror x)
  (unit 1)
  (exclude_from_sim no)
  (in_bom yes)
  (on_board yes)
  (dnp no)
  (property "Reference" "CAN_CHASSIS2" (at 160.0201 66.04 0) (effects (font (size 1.27 1.27)) (justify left)))
  (property "Value" "Conn_01x02" (at 157.4801 66.04 0) (effects (font (size 1.27 1.27)) (justify left)))
  (property "Footprint" "Connector_JST:JST_PH_B2B-PH-K_1x02_P2.00mm_Vertical" (at 160.02 68.58 0) (effects (font (size 1.27 1.27)) (hide yes)))
  (property "Datasheet" "~" (at 160.02 68.58 0) (effects (font (size 1.27 1.27)) (hide yes)))
  (property "Description" "Generic connector, single row, 01x02, script generated (kicad-library-utils/schlib/autogen/connector/)" (at 160.02 68.58 0) (effects (font (size 1.27 1.27)) (hide yes)))
  (pin "2")
  (pin "1"))
 (symbol
  (lib_id "Connector_Generic:Conn_01x02")
  (at 190.5 68.58 270)
  (mirror x)
  (unit 1)
  (exclude_from_sim no)
  (in_bom yes)
  (on_board yes)
  (dnp no)
  (property "Reference" "CAN_LEG2" (at 190.5001 66.04 0) (effects (font (size 1.27 1.27)) (justify left)))
  (property "Value" "Conn_01x02" (at 187.9601 66.04 0) (effects (font (size 1.27 1.27)) (justify left)))
  (property "Footprint" "Connector_JST:JST_PH_B2B-PH-K_1x02_P2.00mm_Vertical" (at 190.5 68.58 0) (effects (font (size 1.27 1.27)) (hide yes)))
  (property "Datasheet" "~" (at 190.5 68.58 0) (effects (font (size 1.27 1.27)) (hide yes)))
  (property "Description" "Generic connector, single row, 01x02, script generated (kicad-library-utils/schlib/autogen/connector/)" (at 190.5 68.58 0) (effects (font (size 1.27 1.27)) (hide yes)))
  (pin "2")
  (pin "1"))
 (symbol
  (lib_id "Connector_Generic:Conn_01x02")
  (at 125.73 101.6 90)
  (unit 1)
  (exclude_from_sim no)
  (in_bom yes)
  (on_board yes)
  (dnp no)
  (property "Reference" "Power2" (at 125.7299 99.06 0) (effects (font (size 1.27 1.27)) (justify left)))
  (property "Value" "Conn_01x02" (at 128.2699 99.06 0) (effects (font (size 1.27 1.27)) (justify left)))
  (property "Footprint" "Connector_AMASS:AMASS_XT30U-F_1x02_P5.0mm_Vertical" (at 125.73 101.6 0) (effects (font (size 1.27 1.27)) (hide yes)))
  (property "Datasheet" "~" (at 125.73 101.6 0) (effects (font (size 1.27 1.27)) (hide yes)))
  (property "Description" "Generic connector, single row, 01x02, script generated (kicad-library-utils/schlib/autogen/connector/)" (at 125.73 101.6 0) (effects (font (size 1.27 1.27)) (hide yes)))
  (pin "2")
  (pin "1"))
 (symbol
  (lib_id "Connector_Generic:Conn_01x02")
  (at 175.26 68.58 270)
  (mirror x)
  (unit 1)
  (exclude_from_sim no)
  (in_bom yes)
  (on_board yes)
  (dnp no)
  (property "Reference" "CAN_CHASSIS4" (at 175.2601 66.04 0) (effects (font (size 1.27 1.27)) (justify left)))
  (property "Value" "Conn_01x02" (at 172.7201 66.04 0) (effects (font (size 1.27 1.27)) (justify left)))
  (property "Footprint" "Connector_JST:JST_PH_B2B-PH-K_1x02_P2.00mm_Vertical" (at 175.26 68.58 0) (effects (font (size 1.27 1.27)) (hide yes)))
  (property "Datasheet" "~" (at 175.26 68.58 0) (effects (font (size 1.27 1.27)) (hide yes)))
  (property "Description" "Generic connector, single row, 01x02, script generated (kicad-library-utils/schlib/autogen/connector/)" (at 175.26 68.58 0) (effects (font (size 1.27 1.27)) (hide yes)))
  (pin "2")
  (pin "1"))
 (symbol
  (lib_id "Connector_Generic:Conn_01x02")
  (at 171.45 101.6 90)
  (unit 1)
  (exclude_from_sim no)
  (in_bom yes)
  (on_board yes)
  (dnp no)
  (property "Reference" "Power8" (at 171.4499 99.06 0) (effects (font (size 1.27 1.27)) (justify left)))
  (property "Value" "Conn_01x02" (at 173.9899 99.06 0) (effects (font (size 1.27 1.27)) (justify left)))
  (property "Footprint" "Connector_AMASS:AMASS_XT30U-F_1x02_P5.0mm_Vertical" (at 171.45 101.6 0) (effects (font (size 1.27 1.27)) (hide yes)))
  (property "Datasheet" "~" (at 171.45 101.6 0) (effects (font (size 1.27 1.27)) (hide yes)))
  (property "Description" "Generic connector, single row, 01x02, script generated (kicad-library-utils/schlib/autogen/connector/)" (at 171.45 101.6 0) (effects (font (size 1.27 1.27)) (hide yes)))
  (pin "2")
  (pin "1"))
 (symbol
  (lib_id "Connector_Generic:Conn_01x02")
  (at 198.12 68.58 270)
  (mirror x)
  (unit 1)
  (exclude_from_sim no)
  (in_bom yes)
  (on_board yes)
  (dnp no)
  (property "Reference" "CAN_LEG3" (at 198.1201 66.04 0) (effects (font (size 1.27 1.27)) (justify left)))
  (property "Value" "Conn_01x02" (at 195.5801 66.04 0) (effects (font (size 1.27 1.27)) (justify left)))
  (property "Footprint" "Connector_JST:JST_PH_B2B-PH-K_1x02_P2.00mm_Vertical" (at 198.12 68.58 0) (effects (font (size 1.27 1.27)) (hide yes)))
  (property "Datasheet" "~" (at 198.12 68.58 0) (effects (font (size 1.27 1.27)) (hide yes)))
  (property "Description" "Generic connector, single row, 01x02, script generated (kicad-library-utils/schlib/autogen/connector/)" (at 198.12 68.58 0) (effects (font (size 1.27 1.27)) (hide yes)))
  (pin "2")
  (pin "1"))
 (symbol
  (lib_id "power:GND")
  (at 115.57 114.3 0)
  (unit 1)
  (exclude_from_sim no)
  (in_bom yes)
  (on_board yes)
  (dnp no)
  (fields_autoplaced yes)
  (property "Reference" "#PWR02" (at 115.57 120.65 0) (effects (font (size 1.27 1.27)) (hide yes)))
  (property "Value" "GND" (at 115.57 119.38 0) (effects (font (size 1.27 1.27))))
  (property "Footprint" "" (at 115.57 114.3 0) (effects (font (size 1.27 1.27)) (hide yes)))
  (property "Datasheet" "" (at 115.57 114.3 0) (effects (font (size 1.27 1.27)) (hide yes)))
  (property "Description" "Power symbol creates a global label with name \"GND\" , ground" (at 115.57 114.3 0) (effects (font (size 1.27 1.27)) (hide yes)))
  (pin "1"))
 (symbol
  (lib_id "Connector_Generic:Conn_01x02")
  (at 133.35 101.6 90)
  (unit 1)
  (exclude_from_sim no)
  (in_bom yes)
  (on_board yes)
  (dnp no)
  (property "Reference" "Power3" (at 133.3499 99.06 0) (effects (font (size 1.27 1.27)) (justify left)))
  (property "Value" "Conn_01x02" (at 135.8899 99.06 0) (effects (font (size 1.27 1.27)) (justify left)))
  (property "Footprint" "Connector_AMASS:AMASS_XT30U-F_1x02_P5.0mm_Vertical" (at 133.35 101.6 0) (effects (font (size 1.27 1.27)) (hide yes)))
  (property "Datasheet" "~" (at 133.35 101.6 0) (effects (font (size 1.27 1.27)) (hide yes)))
  (property "Description" "Generic connector, single row, 01x02, script generated (kicad-library-utils/schlib/autogen/connector/)" (at 133.35 101.6 0) (effects (font (size 1.27 1.27)) (hide yes)))
  (pin "2")
  (pin "1"))
 (sheet_instances
  (path ""
   (page "1"))))
